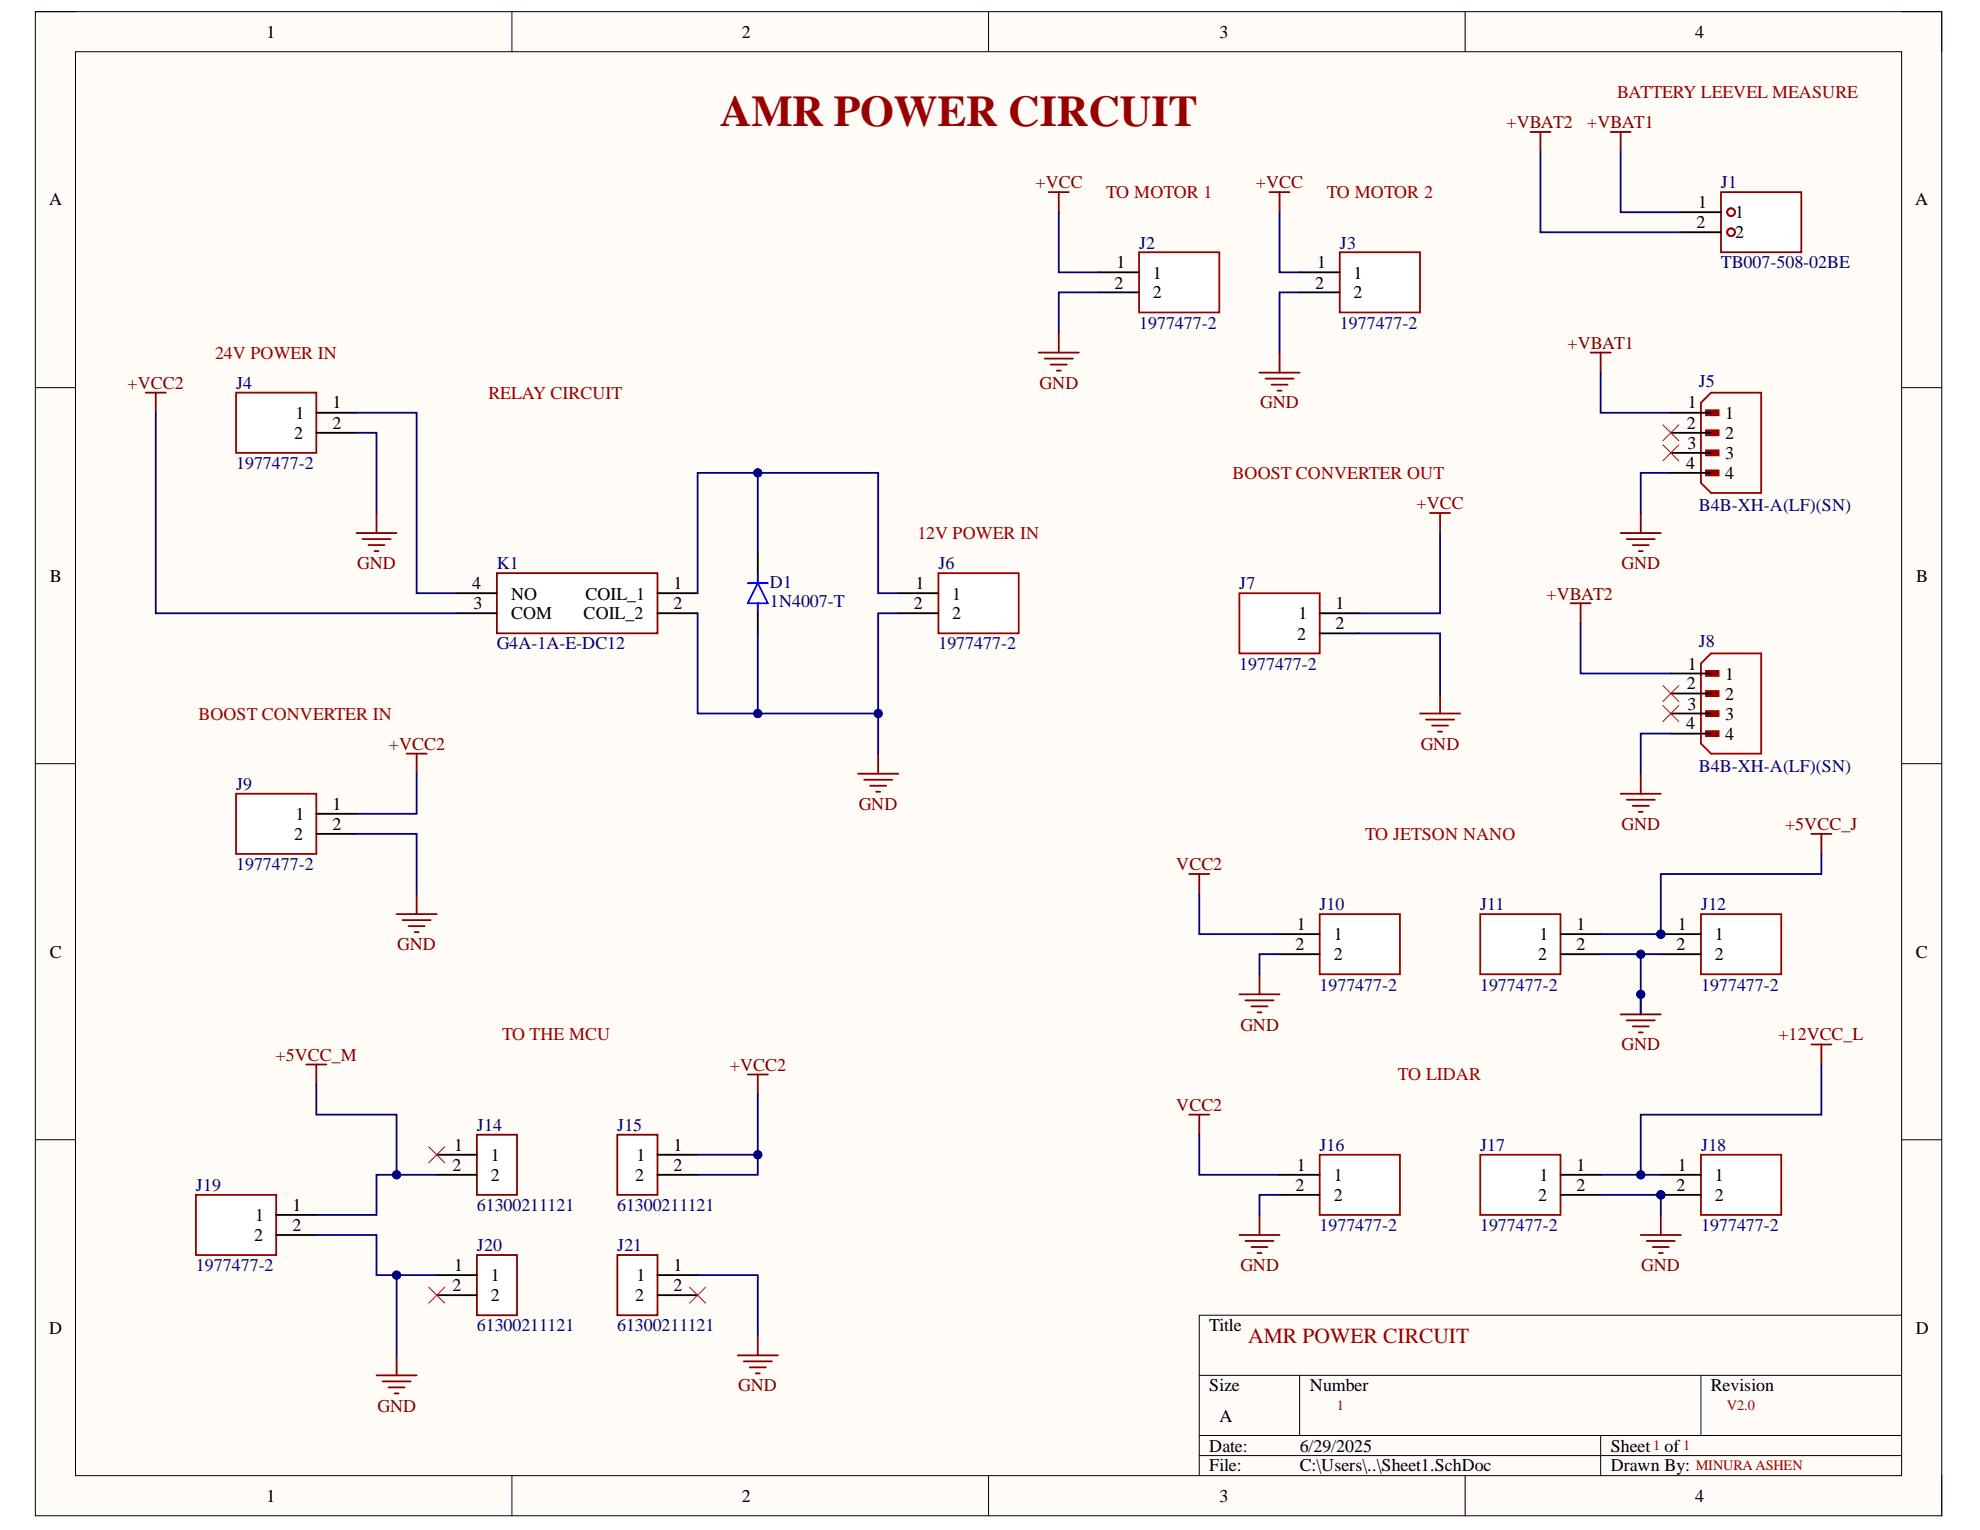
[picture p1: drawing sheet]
# Altium project AMR_power.PrjPcb
1 sheet, 22 parts. Net scope: global (net labels, ports and power ports of the same name join across sheets).
Board file: PCB1.PcbDoc

## Sheet Sheet1.SchDoc
size A; SheetNumber: 1; SheetTotal: 1

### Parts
D1  1N4007-T  [DIOAD780W78L463D236]
J1  TB007-508-02BE  [CUI_TB007-508-02BE]
J2  1977477-2  [TE_1977477-2]
J3  1977477-2  [TE_1977477-2]
J4  1977477-2  [TE_1977477-2]
J5  B4B-XH-A(LF)(SN)  [JST_B4B-XH-A(LF)(SN)]
J6  1977477-2  [TE_1977477-2]
J7  1977477-2  [TE_1977477-2]
J8  B4B-XH-A(LF)(SN)  [JST_B4B-XH-A(LF)(SN)]
J9  1977477-2  [TE_1977477-2]
J10  1977477-2  [TE_1977477-2]
J11  1977477-2  [TE_1977477-2]
J12  1977477-2  [TE_1977477-2]
J14  61300211121  [HDRV2W110P0X254_1X2_508X254X854P]
J15  61300211121  [HDRV2W110P0X254_1X2_508X254X854P]
J16  1977477-2  [TE_1977477-2]
J17  1977477-2  [TE_1977477-2]
J18  1977477-2  [TE_1977477-2]
J19  1977477-2  [TE_1977477-2]
J20  61300211121  [HDRV2W110P0X254_1X2_508X254X854P]
J21  61300211121  [HDRV2W110P0X254_1X2_508X254X854P]
K1  G4A-1A-E-DC12  [G4A1AEDC12]

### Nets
+5VCC_J: J11.1 J12.1
+5VCC_M: J14.2 J19.1
+12VCC_L: J17.1 J18.1
+VBAT1: J1.1 J5.1
+VBAT2: J1.2 J8.1
+VCC: J2.1 J3.1 J7.1
+VCC2: J9.1 J10.1 J15.1 J15.2 J16.1 K1.3(COM)
GND: D1.A J2.2 J3.2 J4.2 J5.4 J6.2 J7.2 J8.4 J9.2 J10.2 J11.2 J12.2 J16.2 J17.2 J18.2 J19.2 J20.1 J21.1 K1.2(COIL_2)
NetD1_K: D1.K J6.1 K1.1(COIL_1)
NetJ4_1: J4.1 K1.4(NO)

Not connected (* = marked no-connect by the designer): J5 2* 3*; J8 2* 3*; J14 1*; J20 2*; J21 2*

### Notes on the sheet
- AMR POWER CIRCUIT
- BATTERY LEEVEL MEASURE
- (near J2) TO MOTOR 1
- (near J3) TO MOTOR 2
- (near J4) 24V POWER IN
- RELAY CIRCUIT
- (near J6) 12V POWER IN
- BOOST CONVERTER OUT
- BOOST CONVERTER IN
- TO JETSON NANO
- TO THE MCU
- TO LIDAR
- 1
- V2.0
- MINURA ASHEN
